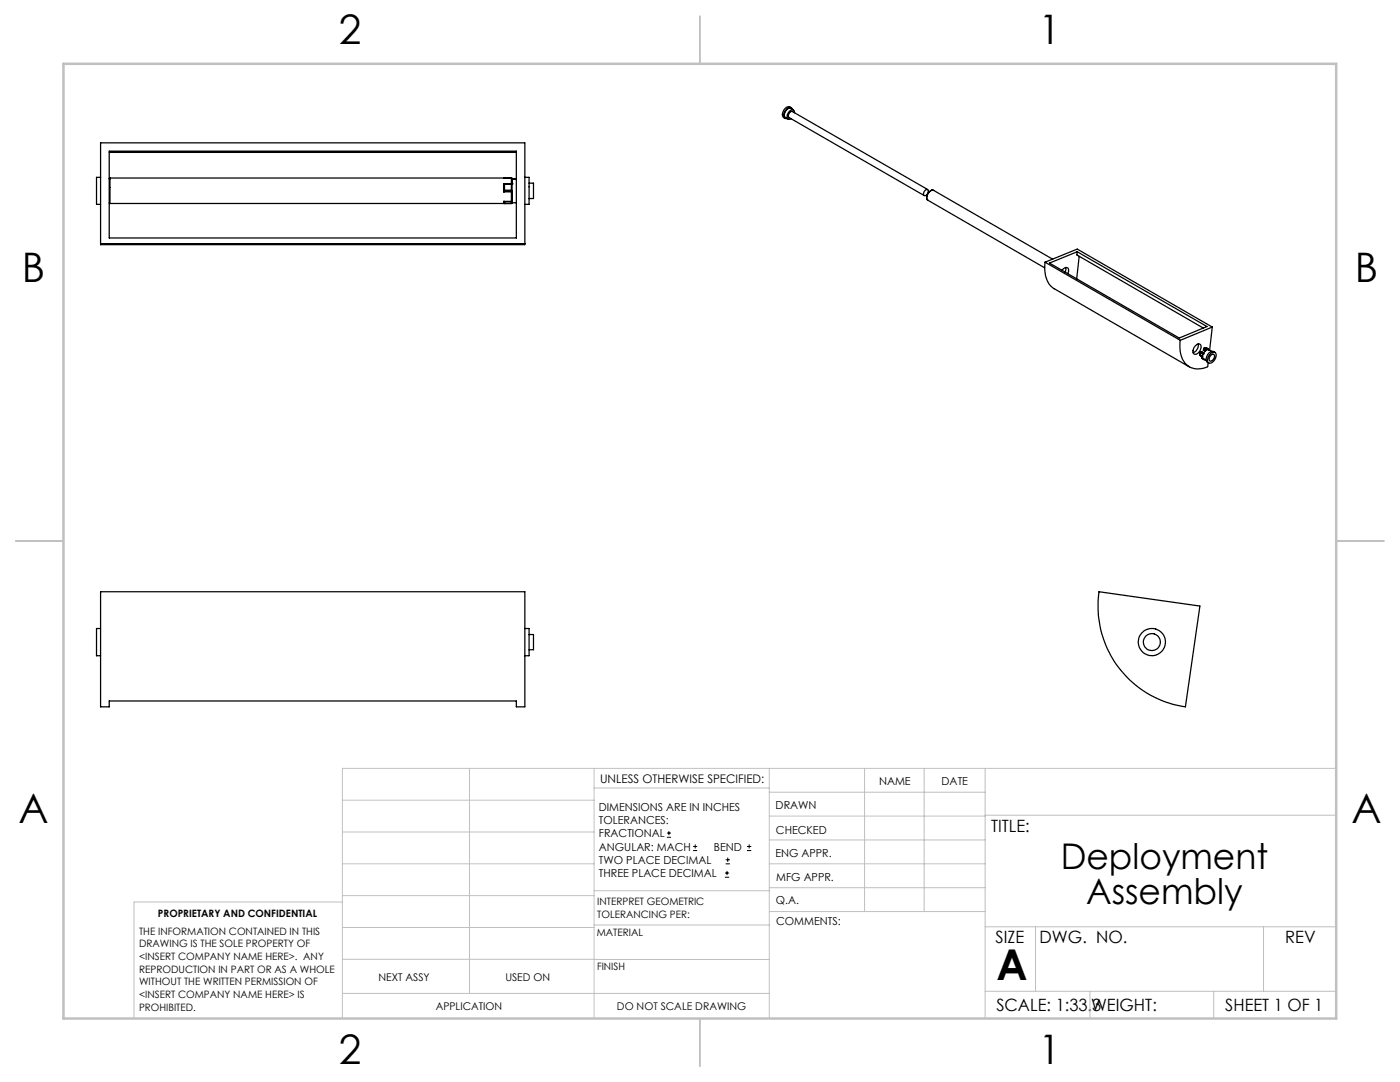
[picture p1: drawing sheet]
<svg xmlns="http://www.w3.org/2000/svg" width="279mm" height="216mm" viewBox="0 0 279 216" stroke-linecap="round" stroke-linejoin="round" font-family="sans-serif">
<g fill="none" stroke="#000" stroke-width=".2">
<path d="M133.1 167.1h.8M133.1 166.2h.8M133.5 165.8v.9M138.3 169.7h.8M138.3 168.9h.8M138.7 168.5v.8M144.7 175h.8M144.7 174.2h.8M144.8 172.4h.9M144.8 171.6h.9M145.1 173.8v.8M145.2 171.1v.9"/>
<path d="M149.1 169.7h.8M149.1 168.9h.8M149.5 168.5v.8"/>
</g>
<g fill="none" stroke="#c0c0c0" stroke-width=".2">
<path d="M68.3 159.7h50.3M93.7 153.3v44.9M118.6 153.3v49.9M118.6 157.2h34.9M153.5 153.3v49.9M153.5 158.1h43.1M172.5 153.3v28.6M184.4 153.3v28.6M196.6 153.3v49.9M266.7 153.3h-198.4v49.9M68.3 178.7h50.3M68.3 172.4h50.3"/>
<path d="M68.3 166h50.3M68.3 180h-41.6v23.2M118.6 177.7h35M153.5 167.6h43.1M153.5 162.8h43.1M153.5 172.4h43.1M153.5 177.1h43.1M196.6 162.7h70.1M68.3 198.2h85.2M68.3 191.4l85.2 .1M68.3 185.1h50.3M118.6 184.6h35"/>
<path d="M153.6 181.9h43M196.6 197.8h70.1M196.6 184.9h70.1M206.7 184.9v12.9M217.5 197.8v5.4M242.2 197.8v5.4M252.2 184.9v12.9"/>
</g>
<path d="M139.7 3.2v9.5M3.1 107.9h9.6M266.7 107.9h9.5M139.7 203.2v9.6" fill="none" stroke="#c0c0c0" stroke-width=".25"/>
<path d="M12.7 12.7h254v190.5h-254z" fill="none" stroke="#c0c0c0" stroke-width=".5"/>
<g fill="none" stroke="#000" stroke-width=".25">
<path d="M20.1 35.4h-.8v5.4h.8M21.8 35.7h.1M21.8 30.2h81.2v17.3h-81.2zM21.8 30.4h81.2M21.9 35.5l-.1 .2M21.9 35.5v5.1M21.9 35.5l80.2 .1M100.5 38.2v.1M100.7 35.5l-.1 .1M100.7 36.8v1.2M100.7 38h-.2l.2 .1M100.7 38v.1"/>
<path d="M100.7 35.5h1.4l.1 .2M100.7 36.8h1.4M100.7 38h1.4M100.7 38.1h1.5M100.7 35.5v.1M100.7 38.1v.2M102.1 38l.1 .1M102.1 36.8v1.2M102.1 35.6v1.1h.1M102.1 38.3v1.9M102.1 38.3h.1v1.7M102.1 35.6l.1 .1"/>
<path d="M102.2 35.6v.1M102.2 36.7v1.5M102.2 35.7v1M102.2 38.2v1.8M102.2 36.7h.1M102.2 36.7l-.1 .1M102.2 36.7h-1.7v1.6h1.6M102.2 35.7h.8M102.2 38.1v.1M104.7 35.4h.9v5.4h-.9M105.6 36.5h.9v3.1h-.9M157.9 21.5l-.3-.2a1.39 1.39 0 0 0-1.2 2.1l.3 .2"/>
<path d="M158.1 21.8a.69 .69 0 0 0-.7-.4 .69 .69 0 0 0-.6 .5 1.06 1.06 0 0 0 0 1.8l.3-.1M158.3 21.9l-.5-.3a1.25 1.25 0 0 0-1.1 1.9l.6 .3M158.5 22.5a.52 .52 0 0 0-.3-.6 .52 .52 0 0 0-.6 .3 1.03 1.03 0 0 0-.2 1.6l.5-.1M184.6 38a.4 .4 0 0 1 .6-.1 .4 .4 0 0 1 0 .6 .47 .47 0 0 1-.4 .5 .47 .47 0 0 1-.5-.2zM185.1 37.8l-26.9-15.5a.78 .78 0 0 0-.7 1.2l26.9 15.5M185.2 40l23.3 13.4M186.3 38a1.32 1.32 0 0 0-1.1 2M186.3 38a1.36 1.36 0 0 0-1.2 1.9l.1 .1M186.3 38l23.8 13.7M20.1 48.6v.2h84.6v-.2M20.1 48.6v-20.1h84.6v20.1M20.1 48.6h84.6"/>
<path d="M21.8 40.5l.1 .1M21.9 40.6h80.2M100.5 40.4l.2 .2M100.5 40.2l.2 .1M100.7 40.3v.3M100.7 40.6h.1M100.7 40.2v.1M100.7 40.3h1.4M102.1 40.3v.3M102.1 40.2h-1.6v.4M102.2 40.5l-.1 .1M102.2 40v.5"/>
<path d="M102.2 40l-.1 .3M102.2 40l-.1 .2M102.2 40.5h.8M208.6 52.3a5.2 5.2 0 0 0 1.8 5.3l26.9 15.6M208.6 52.3l26.9 15.6M208.6 52.3l6.4-2.6 26.9 15.6M209.4 52.5l5.6-2.3 25.9 15-5.6 2.3zM212 53.9a.74 .74 0 0 1 1.2-.3l.1 .6-.2 .4M212.7 53.4l-.2 .9M215 50.2l-.1 .7 25.3 14.6M215.4 51.2l-.5 4.4M235.5 67.9a5.1 5.1 0 0 0 1.8 5.3 3.8 3.8 0 0 0 3.7 0l.1-.8"/>
<path d="M238.5 69a.62 .62 0 0 1 .6-.4 .62 .62 0 0 1 .6 .4 1.42 1.42 0 0 1-1.4 1.7 1.17 1.17 0 0 1 .2-1.7zM239.1 68.6a1.59 1.59 0 0 1-1 1.8M239.4 70.9h.1M239.5 70.9h.1M239.5 70.9l.4 .3M239.5 70.9l.5 .3M239.6 70.3l-.2 .6M239.6 70.4l-.1 .5M239.6 70.3v.1M239.6 70.4l.4 .2M239.6 70.3h.1M239.6 70.3l.5 .3"/>
<path d="M239.8 71.4l.1 .1M239.8 71.4l.9 .6M239.8 71.4h.1M239.9 71.5l.4 .3M239.9 70.3h-.3M239.9 71.2h.1M239.9 71.2l-.1 .2M239.9 70.3l.3 .1M240 71.2l.2 .5M240 70.6l-.1 .6M240.1 70.6l-.1 .6M240.1 70.6h.1"/>
<path d="M240.1 70.6h-.1M240.2 69.9l.3 .2M240.2 69.6v.3M240.2 69.6l.5 .2M240.2 69.6h.1M240.3 69.5l-.1 .1M240.3 71.8h.1M240.3 69.5h.1M240.3 71.7h.1M240.3 71.7v.1M240.3 69.5l.4 .2M240.7 69.4l-.4 .1"/>
<path d="M240.7 69.4h.1M240.7 69.4l.5 .3M240.7 69.4l.4 .3M240.7 69.9l-.6 .7M240.7 69.7v.1M240.7 69.8v.1M241.1 69.7h-.4M241.1 69.7l.1 .1M241.2 69.8l-.5 .1M241.2 69.8l.6 .3M241.6 70.5a.64 .64 0 0 1 .9-.1 .64 .64 0 0 1 .1 .9 1.27 1.27 0 0 1-1.4 1.1 1.52 1.52 0 0 1 .4-1.9zM241.6 70.9a.45 .45 0 0 1 .7-.1 .45 .45 0 0 1 0 .7 .57 .57 0 0 1-.4 .5 .57 .57 0 0 1-.6-.1v-.4z"/>
<path d="M241.9 65.3l-6.4 2.6M241.9 65.3l-.5 4.6M242.5 70.3l-.3-.1a1.44 1.44 0 0 0-1.5 1.6l.1 .4 .4 .2M20.1 118.1h84.6v22.9h-1.7v-1.1h-81.2v1.1h-1.7zM219.3 118.1l20.2 2.8-2.9 20.1a20.3 20.3 0 0 1-17.3-22.9zM20.1 125.4h-.8v5.4h.8M104.7 125.4h.9v5.4h-.9M105.6 126.6h.9v3h-.9"/>
<circle cx="100.6" cy="36.8" r=".08"/>
<circle cx="229.9" cy="128.1" r="2.71"/>
<circle cx="229.9" cy="128.1" r="1.69"/>
</g>
<text font-size="8.5" x="198.9" y="195.5">A</text>
<g font-size="8.1">
<text x="67.6" y="8.9">2</text>
<text x="207.3" y="8.9">1</text>
<text x="4.4" y="56.2">B</text>
<text x="270.4" y="56.2">B</text>
<text x="3.7" y="164.1">A</text>
<text x="269.7" y="164.1">A</text>
<text x="67.6" y="212.4">2</text>
<text x="207.3" y="212.4">1</text>
</g>
<g font-size="7.1">
<text x="211.7" y="173.4">Deployment</text>
<text x="216.7" y="180.5">Assembly</text>
</g>
<g font-size="3.4">
<text x="197.8" y="166">TITLE:</text>
<text x="198.7" y="188.1">SIZE</text>
<text x="207.5" y="188.1">DWG. NO.</text>
<text x="256.5" y="188.2">REV</text>
<text x="198.8" y="201.7">SCALE: 1:33.3</text>
<text x="217.7" y="201.8">WEIGHT:</text>
<text x="244.5" y="201.7">SHEET 1 OF 1</text>
</g>
<text font-size="2.4" x="119.8" y="156.2">UNLESS OTHERWISE SPECIFIED:</text>
<g font-size="2.2">
<text x="119.5" y="161.8">DIMENSIONS ARE IN INCHES</text>
<text x="154.8" y="161.4">DRAWN</text>
<text x="175.4" y="156.6">NAME</text>
<text x="187.9" y="156.7">DATE</text>
<text x="119.5" y="164.4">TOLERANCES:</text>
<text x="119.5" y="167.1">FRACTIONAL</text>
<text x="154.9" y="166.3">CHECKED</text>
<text x="119.5" y="169.7">ANGULAR: MACH</text>
<text x="119.5" y="172.4">TWO PLACE DECIMAL</text>
<text x="142.5" y="169.7">BEND</text>
<text x="154.8" y="171">ENG APPR.</text>
<text x="119.5" y="175">THREE PLACE DECIMAL</text>
<text x="154.9" y="175.7">MFG APPR.</text>
<text x="154.9" y="180.4">Q.A.</text>
<text x="154.9" y="184.6">COMMENTS:</text>
</g>
<g font-size="2.1">
<text x="75.5" y="195.7">NEXT ASSY</text>
<text x="100.9" y="195.7">USED ON</text>
<text x="86.9" y="201.5">APPLICATION</text>
<text x="123.1" y="201.6">DO NOT SCALE DRAWING</text>
</g>
<g font-size="2">
<text x="31.5" y="182.9">PROPRIETARY AND CONFIDENTIAL</text>
<text x="119.2" y="180.6">INTERPRET GEOMETRIC</text>
<text x="119.2" y="183.1">TOLERANCING PER:</text>
<text x="27.8" y="186.5">THE INFORMATION CONTAINED IN THIS</text>
<text x="27.8" y="189">DRAWING IS THE SOLE PROPERTY OF</text>
<text x="27.8" y="191.6">&lt;INSERT COMPANY NAME HERE&gt;. ANY</text>
<text x="119.1" y="186.7">MATERIAL</text>
<text x="27.8" y="194.1">REPRODUCTION IN PART OR AS A WHOLE</text>
<text x="27.8" y="196.6">WITHOUT THE WRITTEN PERMISSION OF</text>
<text x="119.1" y="193.5">FINISH</text>
<text x="27.8" y="199.1">&lt;INSERT COMPANY NAME HERE&gt; IS</text>
<text x="27.8" y="201.7">PROHIBITED.</text>
</g>
</svg>
